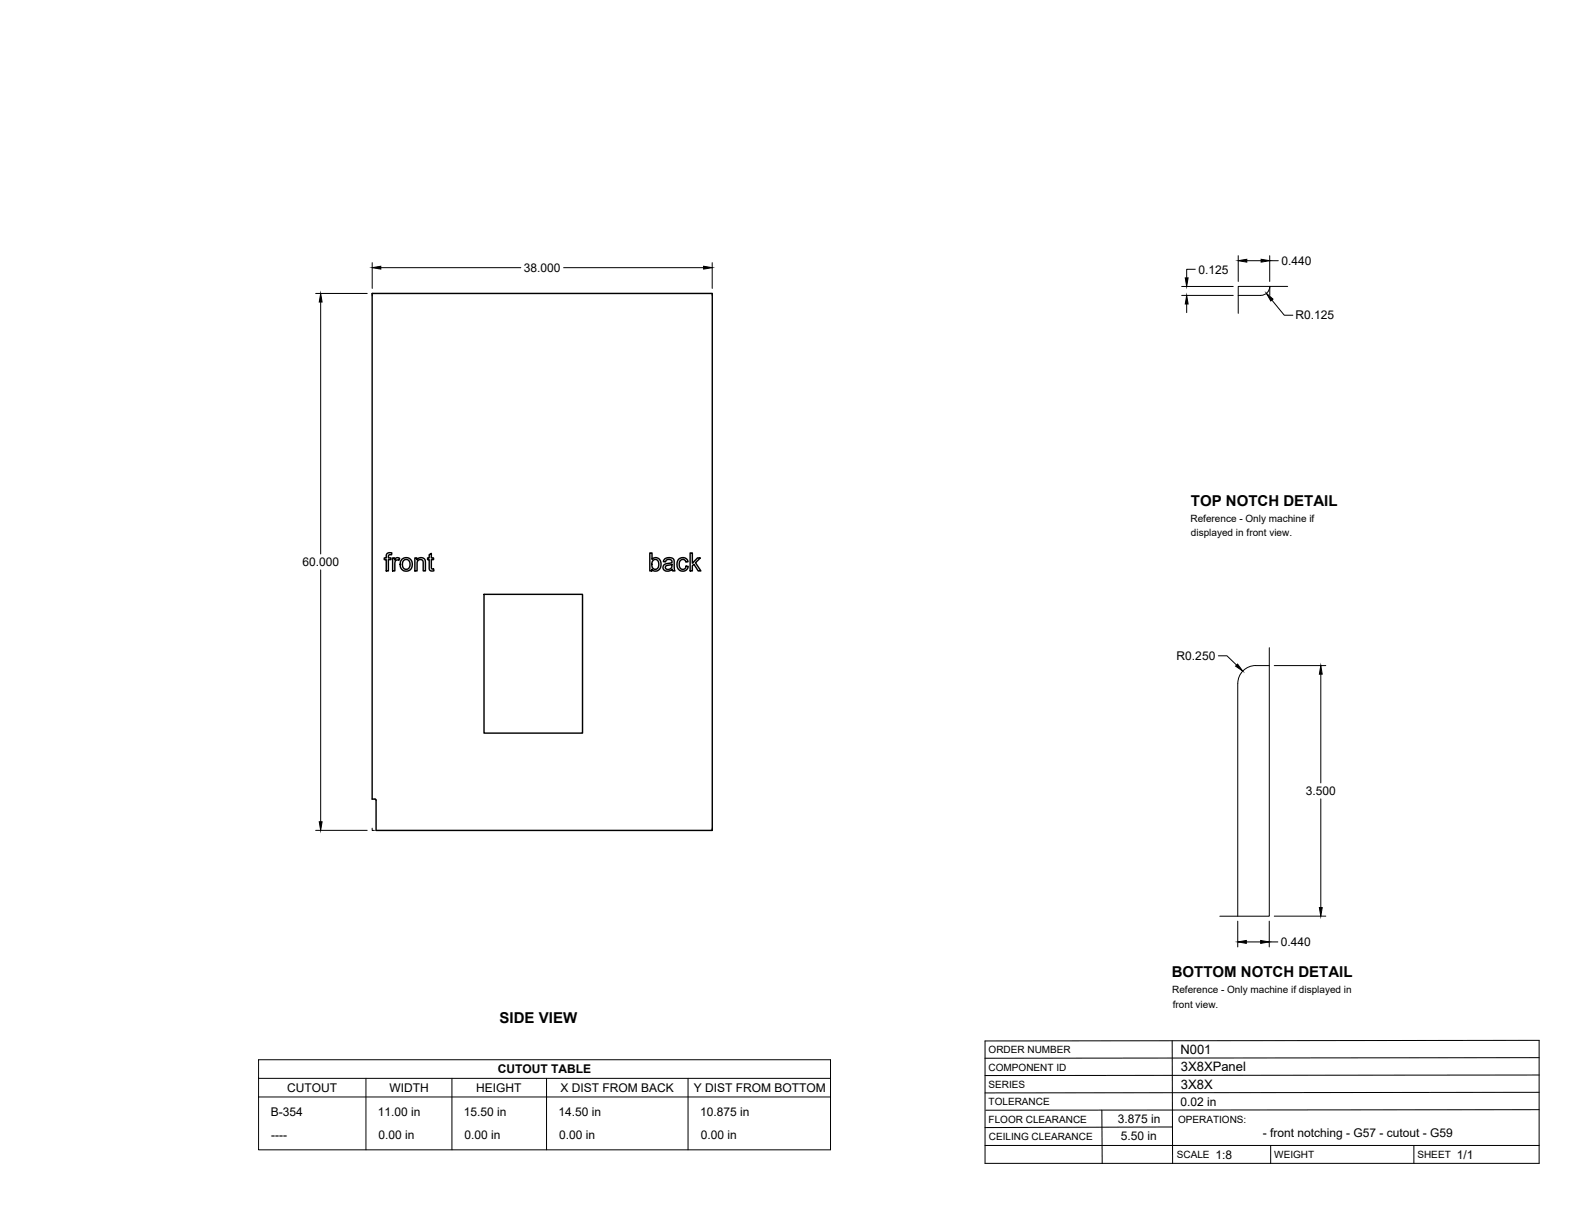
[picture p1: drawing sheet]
<svg xmlns="http://www.w3.org/2000/svg" width="559mm" height="432mm" viewBox="0 0 559 432" stroke-linecap="round" stroke-linejoin="round" font-family="sans-serif">
<!-- layer: Visible -->
<g fill="none" stroke="#000" stroke-width=".51">
<path d="M132 104.1h120.7v190.5h-119.3v-10.7l-.2-.3-1.2-.1zM137.3 196.5l.7-.4 1 .1-.1 .7a.73 .73 0 0 0-.8-.1 .73 .73 0 0 0-.3 .7v.5h.9v.6h-.9v4h-.8v-4h-.7v-.6h.7zM139.3 198h.7v.6a1.12 1.12 0 0 1 1.8-.5l-.3 .7-.5-.1a1.1 1.1 0 0 0-.9 1.5v2.4h-.8zM142.7 198.4l.9-.5a2.33 2.33 0 0 1 2.7 2.9 2.33 2.33 0 0 1-3.7 1.2l-.6-1.3a2.56 2.56 0 0 1 .7-2.3zM143.2 198.9l1.2-.4 .9 .8 .2 1.4-.7 1.1-1 .2-.8-.7-.2-1.2zM147.2 198h.7v.6a1.65 1.65 0 0 1 2-.7 1.65 1.65 0 0 1 1 1.8v2.9h-.7l-.2-3.7-.8-.4-.9 .3-.3 .9v2.9h-.8zM152.3 196.8l.7-.5v1.7h.8v.6h-.8l.1 3.1 .7 .2 .1 .6-.5 .1a1.02 1.02 0 0 1-1.1-1.4v-2.6h-.6v-.6h.6zM230.5 196.2h.8v2.3a1.92 1.92 0 0 1 2.4-.3 1.92 1.92 0 0 1 .8 2.2l-.3 1.2a1.74 1.74 0 0 1-2.9 .4v.6h-.8zM231.6 198.9l.5-.3a1.68 1.68 0 0 1 1.6 .9 1.68 1.68 0 0 1-.2 1.8 1.2 1.2 0 0 1-1.5 .6 1.2 1.2 0 0 1-.7-1.4zM235.7 198.5l.7-.5 1-.2 1.5 .5 .6 4.3h-.9l-.1-.6a1.76 1.76 0 0 1-2 .7 1.76 1.76 0 0 1-1.3-1.6l.7-.9 1.7-.4a.68 .68 0 0 0 .8-.6 .68 .68 0 0 0-.8-.7 1.11 1.11 0 0 0-1.5 .9l-.7-.1zM240.8 198.4a1.95 1.95 0 0 1 3.3 .9l-.7 .1a1.26 1.26 0 0 0-1.7-.8 1.26 1.26 0 0 0-.7 1.7l.2 1.1 .6 .5a1.14 1.14 0 0 0 1.6-1l.8 .1-.4 .9a2.06 2.06 0 0 1-2.4 .6 2.06 2.06 0 0 1-1.2-2.2zM244.9 196.2h.7v3.6l1.9-1.8h1l-1.8 1.7 2 2.9h-1l-1.5-2.4-.6 .5v1.9h-.7z"/>
<path d="M171.7 210.9h35v49.2h-35zM236.3 200.8l1.3-.3a.42 .42 0 0 1 .6-.2 .42 .42 0 0 1 .2 .5 1.22 1.22 0 0 1-1 1.2 1.22 1.22 0 0 1-1.3-.8z"/>
</g>
<!-- layer: Reference -->
<path d="M132.8 104.1h-.8v.8M251.9 104.1h.8v.8M439.3 104.8h8M447.3 104.8a3.2 3.2 0 0 0 3.2-3.2v3.2M456.9 101.6h-17.6v9.6M450.3 236.2a12.8 12.8 0 0 0-7.7 .6 6.4 6.4 0 0 0-3.4 5.7l-.1 82.6M450.3 229.8v95.3h-17.5M132 293.8v.8h.8M252.7 293.8v.8h-.8" fill="none" stroke="#000" stroke-width=".35"/>
<!-- layer: Titleblock -->
<path d="M349.5 369.3l196.6-.2v43.7h-196.6zM415.9 369.3l.1 43.5M546.1 375.3l-196.6 .2M390.9 393.9l.2 18.9M416 399.9l-66.5 .2M546.1 393.7l-196.3 .2M546.1 387.6l-196.6 .2M546.1 381.4l-196.6 .2M349.5 406.4h196.6M450.8 406.4v6.4M501.6 406.4v6.4" fill="none" stroke="#000" stroke-width=".36"/>
<!-- layer: Custom Tables -->
<path d="M91.7 376h203v32h-203zM91.7 382.6h203M91.7 389.2h203M129.8 382.6v25.4M160.3 382.6v25.4M193.9 382.6v25.4M244.1 382.6v25.4" fill="none" stroke="#000" stroke-width=".35"/>
<!-- layer: FD_Dimensions -->
<g fill="none" stroke="#000" stroke-width=".35">
<path d="M132.1 93.2v9.1M135.1 95h49.7M200 95h49.6M252.7 93.2v9.1M424.1 95.5h-3.1v3.1M439.3 90.7v9.2M442.4 92.5h5M450.5 90.7v9.2M450.5 92.5h3M112 104.1h18.3M113.8 107.2v89.4M419.2 104.8h18.3"/>
<path d="M419.2 101.6h18.3M421 107.9v3M451.3 106.5l4.4 5.3h3M113.8 202.2v89.4M432.3 232.7h3l3.4 3.3M452.1 236.2h18.3M468.6 239.2v38.6M112 294.6h18.3M468.6 283.4v38.6M439.1 326.8v9.2M442.2 334.2h5.1M450.3 326.8v9.2"/>
<path d="M450.3 334.2h3.1M452.1 325.1h18.3"/>
</g>
<g fill="#000" stroke="#000" stroke-width=".35">
<path d="M132.1 95l3-.5v1zM249.6 94.5l3.1 .5-3.1 .5zM420.5 98.6h1l-.5 3zM439.3 92.5l3.1-.5v1zM447.4 92l3.1 .5-3.1 .5zM113.8 104.1l.5 3.1h-1zM421 104.8l.5 3.1h-1zM449.3 104.1l2.4 2-.8 .7zM439.1 235.6l1.8 2.5-2.5-1.8zM468.6 236.2l.5 3h-1zM113.3 291.6h1l-.5 3zM439.1 334.2l3.1-.5v1z"/>
<path d="M447.3 333.7l3 .5-3 .5zM468.1 322h1l-.5 3.1z"/>
</g>
<g font-size="5.3">
<text x="422.6" y="179.5">TOP NOTCH DETAIL</text>
<text x="415.8" y="346.8">BOTTOM NOTCH DETAIL</text>
<text x="177.3" y="363.1">SIDE VIEW</text>
</g>
<g font-size="4.6">
<text x="418.8" y="373.8">N001</text>
<text x="419" y="380.1">3X8XPanel</text>
<text x="419" y="386.2">3X8X</text>
</g>
<g font-size="4.3">
<text x="454.6" y="94">0.440</text>
<text x="185.9" y="96.5">38.000</text>
<text x="425.2" y="97">0.125</text>
<text x="459.6" y="113.3">R0.125</text>
<text x="107.3" y="200.9">60.000</text>
<text x="417.5" y="234.2">R0.250</text>
<text x="463.3" y="282.1">3.500</text>
<text x="454.5" y="335.7">0.440</text>
<text x="176.6" y="380.8">CUTOUT TABLE</text>
<text x="101.9" y="387.4">CUTOUT</text>
<text x="138.2" y="387.4">WIDTH</text>
<text x="169" y="387.4">HEIGHT</text>
<text x="198.9" y="387.4">X DIST FROM BACK</text>
<text x="246.1" y="387.4">Y DIST FROM BOTTOM</text>
<text x="418.8" y="392.4">0.02 in</text>
<text x="96.1" y="396.1">B-354</text>
<text x="134.1" y="396.1">11.00 in</text>
<text x="164.6" y="396.1">15.50 in</text>
<text x="198.2" y="396.1">14.50 in</text>
<text x="248.4" y="396.1">10.875 in</text>
<text x="396.6" y="398.3">3.875 in</text>
<text x="96.2" y="404">----</text>
<text x="134.3" y="404">0.00 in</text>
<text x="164.8" y="404">0.00 in</text>
<text x="198.4" y="404">0.00 in</text>
<text x="248.6" y="404">0.00 in</text>
<text x="397.7" y="404.3">5.50 in</text>
<text x="448.1" y="403.3">- front notching - G57 - cutout - G59</text>
<text x="431.3" y="411.1">1:8</text>
<text x="516.9" y="411.1">1/1</text>
</g>
<g font-size="3.5">
<text x="422.4" y="185">Reference - Only machine if</text>
<text x="422.6" y="190.2">displayed in front view.</text>
<text x="415.9" y="352.4">Reference - Only machine if displayed in</text>
<text x="416.1" y="357.5">front view.</text>
<text x="350.8" y="373.6">ORDER NUMBER</text>
<text x="350.8" y="379.9">COMPONENT ID</text>
<text x="350.8" y="386.1">SERIES</text>
<text x="350.8" y="392.2">TOLERANCE</text>
<text x="350.8" y="398.4">FLOOR CLEARANCE</text>
<text x="418" y="398.4">OPERATIONS:</text>
<text x="350.8" y="404.4">CEILING CLEARANCE</text>
<text x="417.5" y="410.9">SCALE</text>
<text x="452.1" y="410.9">WEIGHT</text>
<text x="502.9" y="410.9">SHEET</text>
</g>
</svg>
